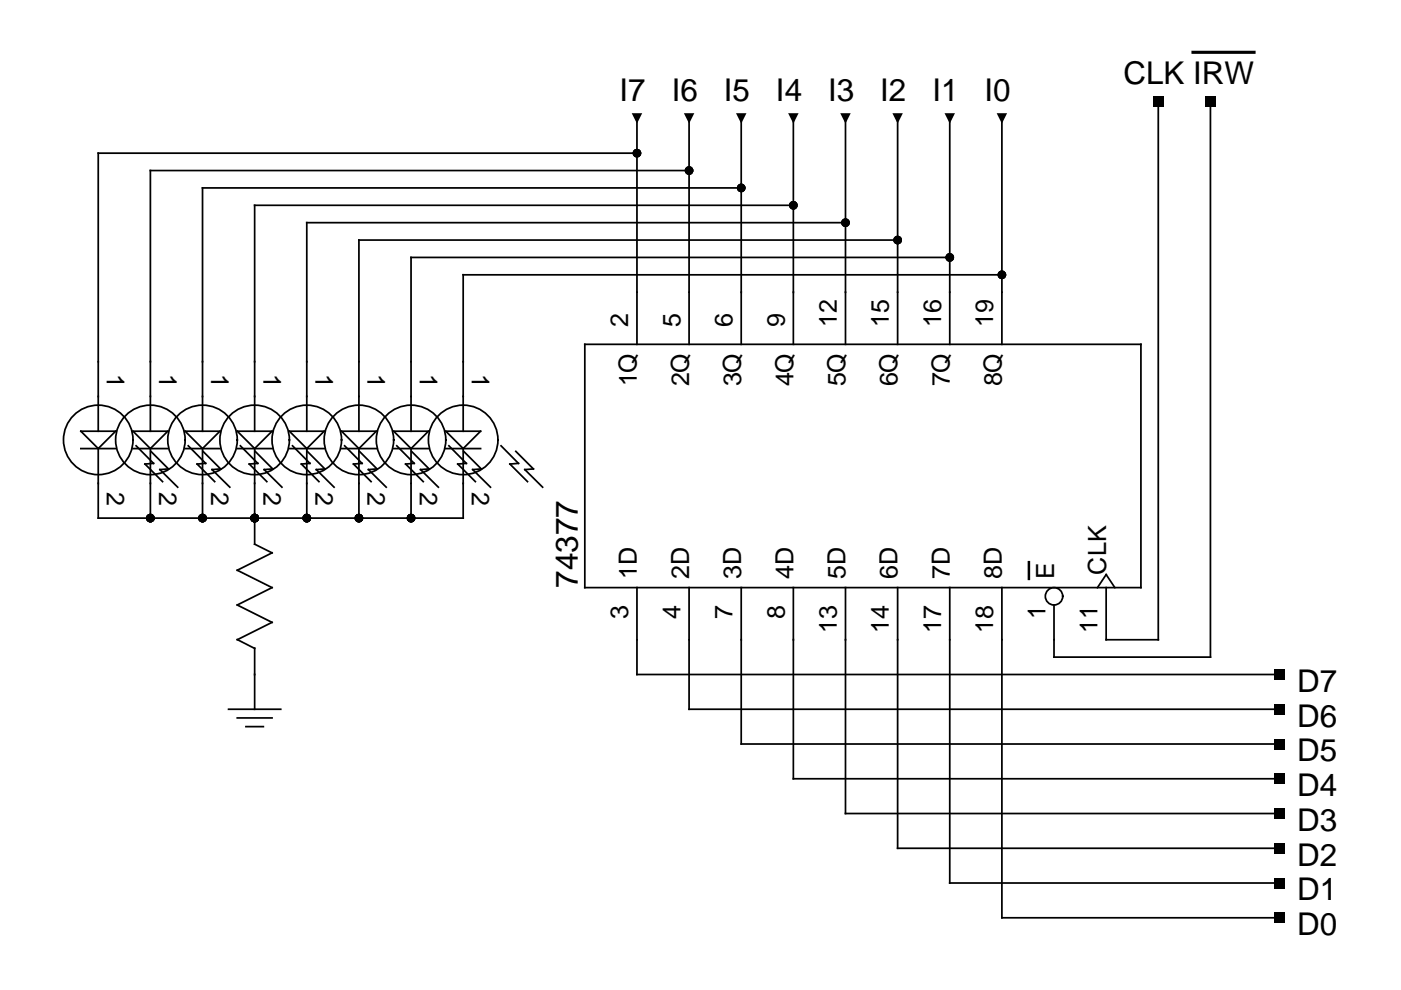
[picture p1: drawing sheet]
<svg xmlns="http://www.w3.org/2000/svg" width="297mm" height="210mm" viewBox="0 0 297 210" stroke-linecap="round" stroke-linejoin="round" font-family="sans-serif">
<g fill="none" stroke="#000" stroke-width=".37">
<path d="M135 25.1v47.9M135 32.5h-114.2v58.9M146.1 25.1v47.9M146.1 36.2h-114.2v55.2M157.2 25.1v47.9M157.2 39.8h-114.3v51.6M168.2 25.1v47.9M179.3 25.1v47.9M190.3 25.1v47.9M201.4 25.1v47.9M212.4 25.1v47.9M245.6 21.4v114.2h-11.1v-11"/>
<path d="M256.6 21.4v117.9h-33.1v-11M168.2 43.5h-114.2v47.9M179.3 47.2h-114.3v44.2M190.3 50.9h-114.2v40.5M201.4 54.6h-114.3v36.8M212.4 58.3h-114.2v33.1M124 73h117.9v51.6h-117.9zM17.1 91.4h7.4l-3.7 3.7zM17.1 95.1h7.4M20.8 95.1v14.7h77.4v-14.7M28.2 91.4h7.4l-3.7 3.7zM28.2 95.1h7.4"/>
<path d="M28.9 94.5l3.6 3.7-1.8 .2 3.8 3.7M31.9 95.1v14.7M32 95.7l3.7 3.7-1.8 .2 3.8 3.7M39.3 91.4h7.3l-3.7 3.7zM39.3 95.1h7.3M39.9 94.5l3.7 3.7-1.8 .2 3.7 3.7M42.9 95.1v14.7M43 95.7l3.8 3.7-1.8 .2 3.7 3.7M50.3 91.4h7.4l-3.7 3.7zM50.3 95.1h7.4M51 94.5l3.7 3.7-1.9 .2 3.8 3.7M54 95.1v20.3l3.7 1.8-7.4 3.7 7.4 3.7-7.4 3.7 7.4 3.7-7.4 3.6"/>
<path d="M54.1 95.7l3.7 3.7-1.8 .2 3.8 3.7M61.4 91.4h7.3l-3.7 3.7zM61.4 95.1h7.3M62 94.5l3.7 3.7-1.8 .2 3.7 3.7M65 95.1v14.7M65.2 95.7l3.7 3.7-1.8 .2 3.7 3.7M72.4 91.4h7.4l-3.7 3.7zM72.4 95.1h7.4M73.1 94.5l3.7 3.7-1.8 .2 3.7 3.7M76.1 95.1v14.7M76.2 95.7l3.7 3.7-1.8 .2 3.8 3.7M83.5 91.4h7.3l-3.7 3.7z"/>
<path d="M83.5 95.1h7.3M84.1 94.5l3.7 3.7-1.8 .2 3.7 3.7M87.1 95.1v14.7M87.3 95.7l3.7 3.7-1.8 .2 3.7 3.7M94.5 91.4h7.4l-3.7 3.7zM94.5 95.1h7.4M95.2 94.5l3.7 3.7-1.8 .2 3.7 3.7M98.3 95.7l3.7 3.7-1.8 .2 3.8 3.7M106.2 94.5l3.7 3.7-1.8 .2 3.7 3.7M109.4 95.7l3.7 3.7-1.8 .2 3.7 3.7M50.3 135.6l3.7 1.9M54 137.4v13"/>
<path d="M135 124.6v18.4h136.4M146.1 124.6v25.8h125.3M157.2 124.6v33.1h114.2M168.2 124.6v40.5h103.2M179.3 124.6v47.9h92.1M190.3 124.6v55.3h81.1M201.4 124.6v62.6h70M212.4 124.6v70h59M232.7 124.6l1.8-2.8 1.9 2.8M48.5 150.4h11M50.3 152.2h7.4M52.1 154.1h3.7"/>
<circle cx="20.8" cy="93.3" r="7.4"/>
<circle cx="31.9" cy="93.3" r="7.4"/>
<circle cx="42.9" cy="93.3" r="7.4"/>
<circle cx="54" cy="93.3" r="7.4"/>
<circle cx="65" cy="93.3" r="7.4"/>
<circle cx="76.1" cy="93.3" r="7.4"/>
<circle cx="87.1" cy="93.3" r="7.4"/>
<circle cx="98.2" cy="93.3" r="7.4"/>
<circle cx="223.5" cy="126.4" r="1.84"/>
</g>
<g fill="#000">
<path d="M133.9 24h2.3l-1.2 2.2zM145 24h2.2l-1.1 2.2zM156 24h2.3l-1.1 2.2zM167.1 24h2.2l-1.1 2.2zM178.2 24h2.2l-1.1 2.2zM189.2 24h2.2l-1.1 2.2zM200.3 24h2.2l-1.1 2.2zM211.3 24h2.2l-1.1 2.2zM244.5 20.3h2.2v2.2h-2.2zM255.5 20.3h2.2v2.2h-2.2zM270.3 141.9h2.2v2.2h-2.2zM270.3 149.3h2.2v2.2h-2.2z"/>
<path d="M270.3 156.6h2.2v2.3h-2.2zM270.3 164h2.2v2.2h-2.2zM270.3 171.4h2.2v2.2h-2.2zM270.3 178.7h2.2v2.3h-2.2zM270.3 186.1h2.2v2.2h-2.2zM270.3 193.5h2.2v2.2h-2.2z"/>
<circle cx="135" cy="32.5" r=".92"/>
<circle cx="146.1" cy="36.2" r=".92"/>
<circle cx="157.2" cy="39.8" r=".92"/>
<circle cx="168.2" cy="43.5" r=".92"/>
<circle cx="179.3" cy="47.2" r=".92"/>
<circle cx="190.3" cy="50.9" r=".92"/>
<circle cx="201.4" cy="54.6" r=".92"/>
<circle cx="212.4" cy="58.3" r=".92"/>
<circle cx="31.9" cy="109.8" r=".92"/>
<circle cx="42.9" cy="109.8" r=".92"/>
<circle cx="54" cy="109.8" r=".92"/>
<circle cx="65" cy="109.8" r=".92"/>
<circle cx="76.1" cy="109.8" r=".92"/>
<circle cx="87.1" cy="109.8" r=".92"/>
</g>
<path d="M252.9 11.1h13" fill="none" stroke="#000" stroke-width=".67"/>
<path d="M218.2 119.2v3.5" fill="none" stroke="#000" stroke-width=".53"/>
<g font-size="6.7">
<text x="238.2" y="17.7">CLK IRW</text>
<text x="131.4" y="21.4">I7</text>
<text x="142.4" y="21.4">I6</text>
<text x="153.5" y="21.4">I5</text>
<text x="164.5" y="21.4">I4</text>
<text x="175.6" y="21.4">I3</text>
<text x="186.6" y="21.4">I2</text>
<text x="197.7" y="21.4">I1</text>
<text x="208.7" y="21.4">I0</text>
<text x="122.5" y="124.6" transform="rotate(-90 122.5 124.6)">74377</text>
<text x="275.1" y="146.7">D7</text>
<text x="275.1" y="154.1">D6</text>
<text x="275.1" y="161.4">D5</text>
<text x="275.1" y="168.8">D4</text>
<text x="275.1" y="176.2">D3</text>
<text x="275.1" y="183.5">D2</text>
<text x="275.1" y="190.9">D1</text>
<text x="275.1" y="198.3">D0</text>
</g>
<g font-size="5.3">
<text x="133.2" y="69.3" transform="rotate(-90 133.2 69.3)">2</text>
<text x="144.3" y="69.3" transform="rotate(-90 144.3 69.3)">5</text>
<text x="155.3" y="69.3" transform="rotate(-90 155.3 69.3)">6</text>
<text x="166.4" y="69.3" transform="rotate(-90 166.4 69.3)">9</text>
<text x="177.4" y="69.3" transform="rotate(-90 177.4 69.3)">12</text>
<text x="188.5" y="69.3" transform="rotate(-90 188.5 69.3)">15</text>
<text x="199.5" y="69.3" transform="rotate(-90 199.5 69.3)">16</text>
<text x="210.6" y="69.3" transform="rotate(-90 210.6 69.3)">19</text>
<text x="22.7" y="79.3" transform="rotate(90 22.7 79.3)">1</text>
<text x="33.7" y="79.3" transform="rotate(90 33.7 79.3)">1</text>
<text x="44.8" y="79.3" transform="rotate(90 44.8 79.3)">1</text>
<text x="55.8" y="79.3" transform="rotate(90 55.8 79.3)">1</text>
<text x="66.9" y="79.3" transform="rotate(90 66.9 79.3)">1</text>
<text x="77.9" y="79.3" transform="rotate(90 77.9 79.3)">1</text>
<text x="89" y="79.3" transform="rotate(90 89 79.3)">1</text>
<text x="100" y="79.3" transform="rotate(90 100 79.3)">1</text>
<text x="135" y="81.9" transform="rotate(-90 135 81.9)">1Q</text>
<text x="146.1" y="81.9" transform="rotate(-90 146.1 81.9)">2Q</text>
<text x="157.2" y="81.9" transform="rotate(-90 157.2 81.9)">3Q</text>
<text x="168.2" y="81.9" transform="rotate(-90 168.2 81.9)">4Q</text>
<text x="179.3" y="81.9" transform="rotate(-90 179.3 81.9)">5Q</text>
<text x="190.3" y="81.9" transform="rotate(-90 190.3 81.9)">6Q</text>
<text x="201.4" y="81.9" transform="rotate(-90 201.4 81.9)">7Q</text>
<text x="212.4" y="81.9" transform="rotate(-90 212.4 81.9)">8Q</text>
<text x="22.7" y="104.3" transform="rotate(90 22.7 104.3)">2</text>
<text x="33.7" y="104.3" transform="rotate(90 33.7 104.3)">2</text>
<text x="44.8" y="104.3" transform="rotate(90 44.8 104.3)">2</text>
<text x="55.8" y="104.3" transform="rotate(90 55.8 104.3)">2</text>
<text x="66.9" y="104.3" transform="rotate(90 66.9 104.3)">2</text>
<text x="77.9" y="104.3" transform="rotate(90 77.9 104.3)">2</text>
<text x="89" y="104.3" transform="rotate(90 89 104.3)">2</text>
<text x="100" y="104.3" transform="rotate(90 100 104.3)">2</text>
<text x="135" y="122.7" transform="rotate(-90 135 122.7)">1D</text>
<text x="146.1" y="122.7" transform="rotate(-90 146.1 122.7)">2D</text>
<text x="157.2" y="122.7" transform="rotate(-90 157.2 122.7)">3D</text>
<text x="168.2" y="122.7" transform="rotate(-90 168.2 122.7)">4D</text>
<text x="179.3" y="122.7" transform="rotate(-90 179.3 122.7)">5D</text>
<text x="190.3" y="122.7" transform="rotate(-90 190.3 122.7)">6D</text>
<text x="201.4" y="122.7" transform="rotate(-90 201.4 122.7)">7D</text>
<text x="212.4" y="122.7" transform="rotate(-90 212.4 122.7)">8D</text>
<text x="223.5" y="122.7" transform="rotate(-90 223.5 122.7)">E</text>
<text x="234.5" y="121.8" transform="rotate(-90 234.5 121.8)">CLK</text>
<text x="133.2" y="131.2" transform="rotate(-90 133.2 131.2)">3</text>
<text x="144.3" y="131.2" transform="rotate(-90 144.3 131.2)">4</text>
<text x="155.3" y="131.2" transform="rotate(-90 155.3 131.2)">7</text>
<text x="166.4" y="131.2" transform="rotate(-90 166.4 131.2)">8</text>
<text x="221.6" y="131.2" transform="rotate(-90 221.6 131.2)">1</text>
<text x="177.4" y="134.2" transform="rotate(-90 177.4 134.2)">13</text>
<text x="188.5" y="134.2" transform="rotate(-90 188.5 134.2)">14</text>
<text x="199.5" y="134.2" transform="rotate(-90 199.5 134.2)">17</text>
<text x="210.6" y="134.2" transform="rotate(-90 210.6 134.2)">18</text>
<text x="232.7" y="134.2" transform="rotate(-90 232.7 134.2)">11</text>
</g>
</svg>
